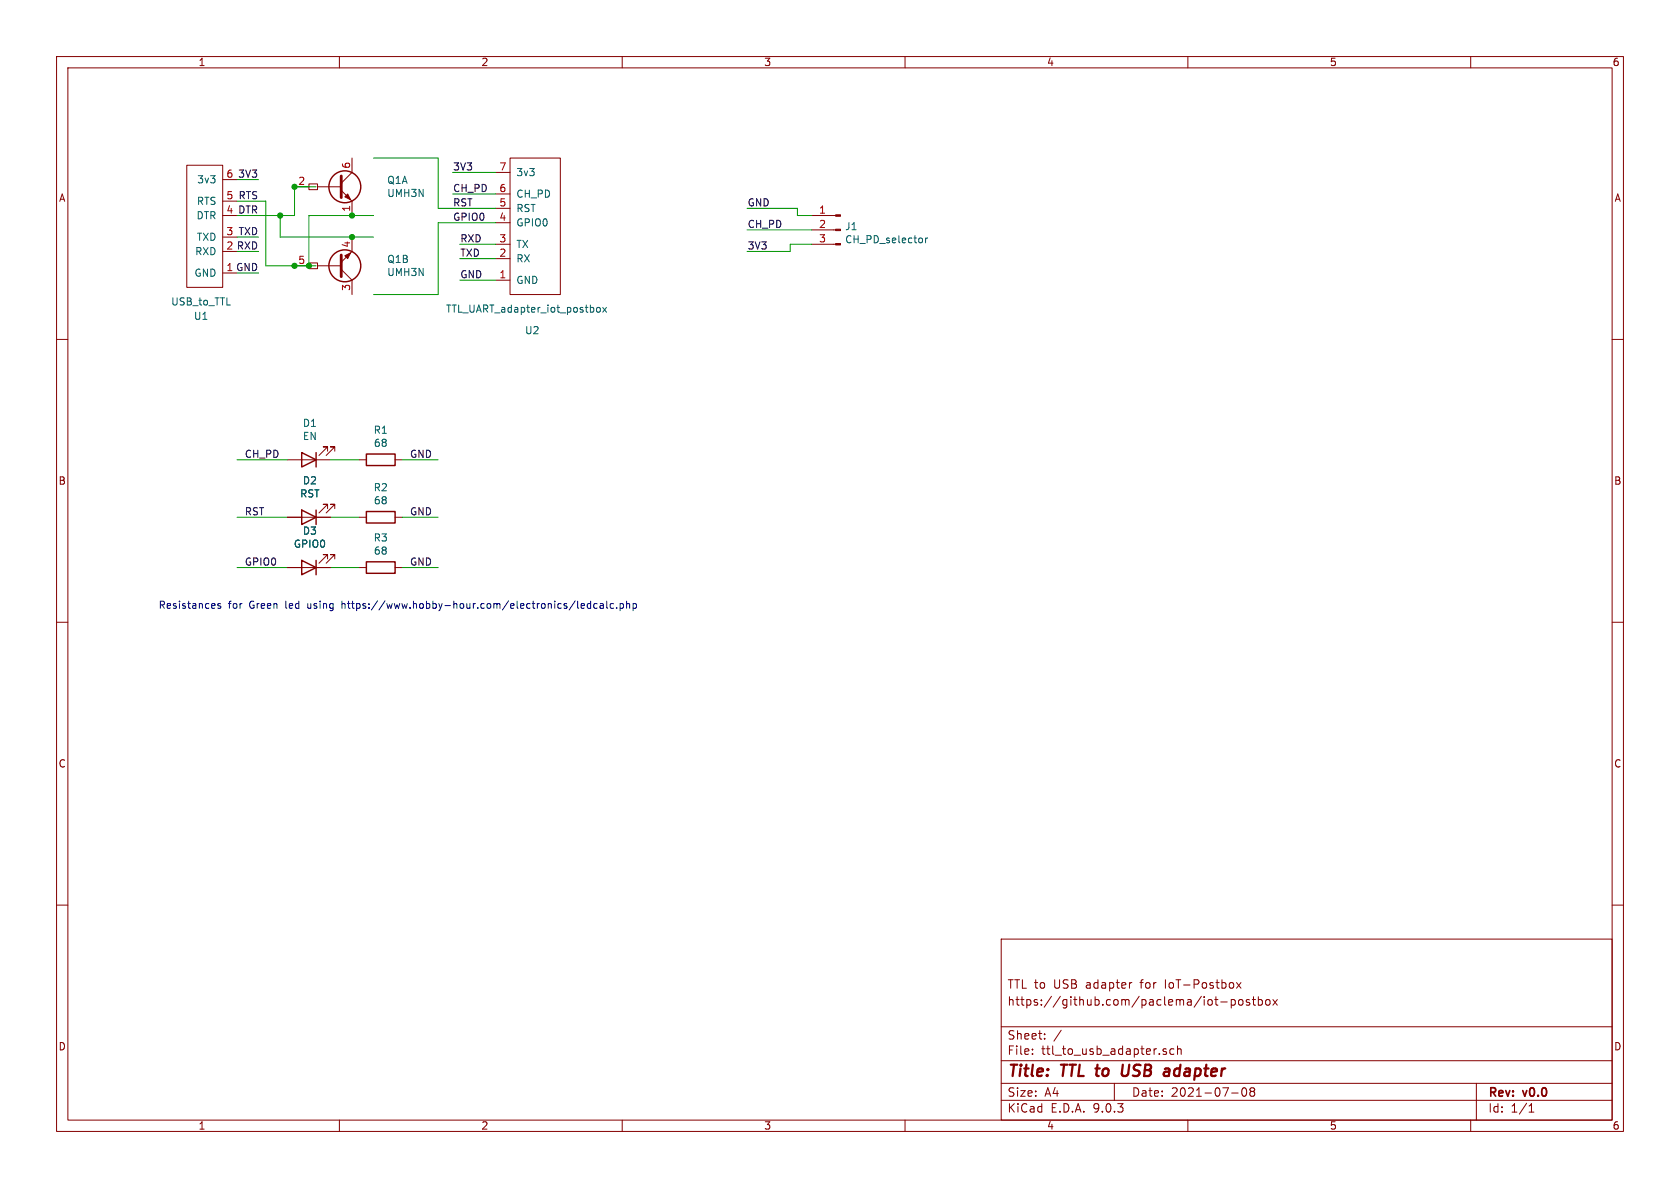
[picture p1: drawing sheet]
<svg xmlns="http://www.w3.org/2000/svg" width="297mm" height="210mm" viewBox="0 0 297 210" stroke-linecap="round" stroke-linejoin="round" font-family="sans-serif">
<g fill="none" stroke="#840000" stroke-width=".18">
<path d="M10 10h277v190h-277zM12 12h273v186h-273zM60 10v2M110 10v2M160 10v2M210 10v2M260 10v2M33 29.2h6.4v21.6h-6.4zM39.4 31.8h2.5M39.4 35.6h2.5M52.1 33h2.5M54.6 32.5h1.5v1h-1.5z"/>
<path d="M56.1 33h4.1M60.3 33.7l1.9 1.9v2.5M62.2 27.9v2.6l-1.9 1.9M87.6 30.5h2.6M87.6 34.3h2.6M87.6 36.8h2.6M87.6 39.4h2.6M90.2 27.9h8.9v24.2h-8.9zM143.5 38.1h4.2M39.4 41.9h2.5M39.4 48.3h2.5M52.1 47h2.5"/>
<path d="M54.6 46.5h1.5v1h-1.5zM56.1 47h4.1M60.3 47.6l1.9 1.9v2.6M62.2 41.9v2.6l-1.9 1.9M87.6 43.2h2.6M87.6 45.7h2.6M87.6 49.5h2.6M143.5 40.6h4.2M143.5 43.2h4.2M10 60h2M57.9 79.8v-.8h-.8h.8l-1.5 1.5M59.2 79.8v-.8h-.8h.8l-1.5 1.5"/>
<path d="M285 60h2M50.8 81.3h7.6M50.8 91.4h7.6M57.9 98.8v-.8h-.8h.8l-1.5 1.6M57.9 89.9v-.7h-.8h.8l-1.5 1.5M59.2 98.8v-.8h-.8h.8l-1.5 1.6M59.2 89.9v-.7h-.8h.8l-1.5 1.5M63.5 81.3h1.3M63.5 91.4h1.3M69.8 81.3h1.3M69.8 91.4h1.3M10 110h2"/>
<path d="M50.8 100.3h7.6M63.5 100.3h1.3M69.8 100.3h1.3M285 110h2M10 160h2M177 166h108v32h-108zM200.1 173.7l-.3 .1M214.7 176.7h.6M215 176.2v1.3l.3 .2M215.8 177.1h1.2M217.7 176.8l.4-.1 .3 .3v.4l-.2 .2h-.5M217.7 176.7v1.5"/>
<path d="M218.6 173.7l.8 1M219 176.8l.2-.1 .5 .1v.6l-.1 .2-.4 .1-.2-.1zM219.4 173.7l-.8 1M220.9 176.8l-.4-.1-.2 .2 .1 .2 .5 .2v.3h-.6M221.4 176.7h.6M221.6 176.2v1.3l.4 .2M222.5 176.8l.4-.1 .3 .3v.4l-.2 .2h-.5M222.5 176.2v1.5M223.8 176.8l.2-.1 .5 .1v.6l-.1 .2-.4 .1-.2-.1zM225 176.7l.8 1M225.8 176.7l-.8 1M285 160h2"/>
<path d="M60 198v2M110 198v2M160 198v2M177 194.5h108M177 191.5h108M177 187.5h108M177 181.5h108M182.5 186.3v.1M182.5 185.5v.1M184.7 183.6v.1M184.7 182.8v.1M187.6 182.1l-1.3 2"/>
<path d="M197 191.5v3M205.8 185.9l.4 .1v.2l-.2 .2h-.3M205.8 185.4l.4 .1M207.5 185.5l-.4-.1-.3 .3v.4l.2 .2h.5M208.2 185.5l.2-.1 .3 .1 .1 .9M208.2 184.9v1.5M210 198v2M217.7 193.2h1.2M219.7 192.4l.2-.1a.81 .81 0 0 1 .6 .6 .81 .81 0 0 1-.3 .8l-.2 .1a.81 .81 0 0 1-.3-1.4zM221.2 192.9l-.2-.2 .2-.4 .5 .1 .1 .2-.3 .3M221.2 192.9l-.2 .3v.5l.2 .1 .5-.1 .1-.2-.1-.4-.2-.2M221.2 192.9h.3"/>
<path d="M260 198v2M261 191.5v6.5M270.3 196.6h.9M270.3 195.5l.4-.4v1.5"/>
</g>
<path d="M198.5 188.2l-.2 1.6 .2 .3a.66 .66 0 0 0 .8-.1" fill="none" stroke="#840000" stroke-width=".4"/>
<g fill="#840000" stroke="#840000" stroke-width=".18">
<path d="M147.7 38h.9v.2h-.9z"/>
<path d="M147.7 40.5h.9v.3h-.9z"/>
<path d="M147.7 43.1h.9v.2h-.9z"/>
<path d="M61 45.2l1-.5-.5 1z"/>
<path d="M61 34.8l.5-.5 .5 1z"/>
</g>
<path d="M105.5 54.5l.2-.2 .4 .2v.4l-.1 .2-.3 .1-.2-.1zM106.5 54.3l.7 .9M107.2 54.3l-.7 .9M163.6 42.1v.8M164 42.1l-.4 .2" fill="none" stroke="#006464" stroke-width=".18"/>
<path d="M60.3 31.1v3.8M60.3 45.1v3.8" fill="none" stroke="#840000" stroke-width=".51"/>
<g fill="none" stroke="#840000" stroke-width=".25">
<path d="M53.3 80l2.6 1.3-2.6 1.3zM53.3 99.1l2.6 1.2-2.6 1.3zM53.3 90.2l2.6 1.2-2.6 1.3zM55.9 80v2.6M55.9 90.2v2.5M55.9 99.1v2.5M64.8 99.3h5v2h-5zM64.8 90.4h5v2.1h-5zM64.8 80.3h5v2h-5z"/>
<circle cx="61" cy="33" r="2.82"/>
<circle cx="61" cy="47" r="2.82"/>
</g>
<g fill="none" stroke="#009600" stroke-width=".18">
<path d="M41.9 35.6h5.1v11.4h8.9M41.9 31.8h3.8M49.5 38.1v3.8h16.5M55.9 33h-3.8v5.1h-10.2M66 27.9h11.5v8.9h10.1M66 38.1h-11.4v8.9M80 34.3h7.6M80 30.5h7.6M87.6 39.4h-10.1v12.7h-11.5M132.1 36.8h8.9v1.3h2.5M41.9 41.9h3.8M41.9 44.5h3.8"/>
<path d="M41.9 48.3h3.8M81.3 43.2h6.3M81.3 49.5h6.3M81.3 45.7h6.3M132.1 40.6h11.4M143.5 43.2h-3.8v1.3h-7.6M41.9 91.4h8.9M41.9 81.3h8.9M58.4 91.4h5.1M58.4 81.3h5.1M71.1 91.4h6.4M71.1 81.3h6.4"/>
<path d="M41.9 100.3h8.9M58.4 100.3h5.1M71.1 100.3h6.4"/>
</g>
<g fill="none" stroke="#0000c2" stroke-width=".18">
<path d="M39 106.8l-.3-.1-.2 .2 .1 .2 .4 .1v.3h-.5M60.5 106.3v1.2M60.6 106.7l-.1 .1M102.7 107.1l.6-.1v-.2l-.4-.1-.2 .2 .1 .6h.5M104.4 106.8l-.3-.1-.3 .2 .1 .6h.5M104.4 106.3v1.2M105.6 106.8l-.4-.1-.2 .2 .1 .6h.5M106.1 106.8h.5l.1 .7M106.7 107l-.5 .1-.1 .1 .1 .3h.5M107.3 106.3v1.1l.1 .1M108.5 106.8l-.4-.1-.2 .2 .1 .6h.5M109 107.4v.1"/>
<path d="M109.6 106.8l.4-.1 .2 .2-.1 .6h-.5M109.6 106.7v1.3M110.8 106.8l.2-.1 .3 .1v.7M110.8 106.3v1.2M111.9 106.8l.4-.1 .2 .2-.1 .6h-.5M111.9 106.7v1.3"/>
</g>
<g fill="#009600" stroke="#009600" stroke-width=".18">
<circle cx="62.2" cy="38.1" r=".46"/>
<circle cx="62.2" cy="41.9" r=".46"/>
<circle cx="49.5" cy="38.1" r=".46"/>
<circle cx="52.1" cy="33" r=".46"/>
<circle cx="54.6" cy="47" r=".46"/>
<circle cx="52.1" cy="47" r=".46"/>
</g>
<g font-size="2.8" fill="#840000">
<text x="178" y="190.9">Title:</text>
<text x="187.7" y="190.9">TTL to</text>
<text x="199.9" y="190.9">USB</text>
<text x="208.2" y="190.9">adapter</text>
</g>
<g font-size="2.1" fill="#840000">
<text x="178" y="178">https://github.com/paclema/iot-postbox</text>
<text x="178" y="175">TTL to</text>
<text x="186.3" y="175">USB</text>
<text x="192.1" y="175">adapter</text>
<text x="201.9" y="175">for</text>
<text x="206.4" y="175">IoT-Postbox</text>
<text x="178" y="184">Sheet:</text>
<text x="178" y="186.7">File:</text>
<text x="184.1" y="186.7">ttl_to_usb_adapter.sch</text>
<text x="178" y="196.9">KiCad</text>
<text x="178" y="194.1">Size:</text>
<text x="184.7" y="194.1">A4</text>
<text x="185.7" y="196.9">E.D.A.</text>
<text x="193.3" y="196.9">9.0.3</text>
<text x="200" y="194.1">Date:</text>
<text x="207" y="194.1">2021-07-08</text>
<text x="263" y="194.3">Rev:</text>
<text x="263" y="196.9">Id:</text>
<text x="267.1" y="196.9">1/1</text>
<text x="269.4" y="194.3">v0.0</text>
</g>
<g font-size="1.8" fill="#840000">
<text x="35" y="11.9">1</text>
<text x="85" y="11.9">2</text>
<text x="135" y="11.9">3</text>
<text x="185" y="11.9">4</text>
<text x="235" y="11.9">5</text>
<text x="285" y="11.9">6</text>
<text x="10.3" y="35.9">A</text>
<text x="285.3" y="35.9">A</text>
<text x="10.3" y="85.9">B</text>
<text x="285.3" y="85.9">B</text>
<text x="10.3" y="135.9">C</text>
<text x="285.3" y="135.9">C</text>
<text x="10.3" y="185.9">D</text>
<text x="285.3" y="185.9">D</text>
<text x="35" y="199.9">1</text>
<text x="85" y="199.9">2</text>
<text x="135" y="199.9">3</text>
<text x="185" y="199.9">4</text>
<text x="235" y="199.9">5</text>
<text x="285" y="199.9">6</text>
</g>
<g font-size="1.8" fill="#a90000">
<text x="62" y="29.9" transform="rotate(-90 62 29.9)">6</text>
<text x="39.9" y="31.5">6</text>
<text x="52.6" y="32.8">2</text>
<text x="88.2" y="30.2">7</text>
<text x="88.2" y="34">6</text>
<text x="62" y="37.5" transform="rotate(-90 62 37.5)">1</text>
<text x="88.2" y="36.6">5</text>
<text x="88.2" y="39.1">4</text>
<text x="144.7" y="37.8">1</text>
<text x="144.7" y="40.4">2</text>
<text x="52.6" y="46.7">5</text>
<text x="62" y="43.9" transform="rotate(-90 62 43.9)">4</text>
<text x="88.2" y="42.9">3</text>
<text x="88.2" y="45.5">2</text>
<text x="144.7" y="42.9">3</text>
<text x="62" y="51.5" transform="rotate(-90 62 51.5)">3</text>
<text x="88.2" y="49.3">1</text>
</g>
<g font-size="1.8" fill="#006464">
<text x="34.8" y="32.6">3v3</text>
<text x="68.4" y="32.7">Q1A</text>
<text x="68.4" y="35">UMH3N</text>
<text x="91.2" y="31.3">3v3</text>
<text x="91.2" y="35.2">CH_PD</text>
<text x="34.6" y="39">DTR</text>
<text x="34.7" y="36.4">RTS</text>
<text x="91.2" y="37.7">RST</text>
<text x="91.2" y="40.2">GPIO0</text>
<text x="149.3" y="40.9">J1</text>
<text x="34.4" y="45.3">RXD</text>
<text x="34.7" y="42.8">TXD</text>
<text x="68.4" y="46.7">Q1B</text>
<text x="91.2" y="44">TX</text>
<text x="91.2" y="46.6">RX</text>
<text x="149.3" y="43.2">CH_PD_selector</text>
<text x="34.3" y="49.1">GND</text>
<text x="68.4" y="49">UMH3N</text>
<text x="91.2" y="50.4">GND</text>
<text x="30.2" y="54.2">USB_to_TTL</text>
<text x="34.2" y="56.7">U1</text>
<text x="78.7" y="55.5">TTL_UART_adapter_iot_postbox</text>
<text x="92.7" y="59.3">U2</text>
<text x="53.4" y="75.7">D1</text>
<text x="53.4" y="78">EN</text>
<text x="66" y="76.9">R1</text>
<text x="66" y="79.2">68</text>
<text x="53" y="88.1">RST</text>
<text x="53.4" y="85.8">D2</text>
<text x="66" y="87">R2</text>
<text x="66" y="89.4">68</text>
<text x="53.4" y="94.7">D3</text>
<text x="66" y="95.9">R3</text>
<text x="51.8" y="97">GPIO0</text>
<text x="66" y="98.2">68</text>
</g>
<g font-size="1.8" fill="#0f0f0f">
<text x="39.9" y="35.3">5 RTS</text>
<text x="42" y="31.5">3V3</text>
<text x="80" y="34">CH_PD</text>
<text x="80" y="30.2">3V3</text>
<text x="39.9" y="37.8">4 DTR</text>
<text x="39.9" y="41.7">3 TXD</text>
<text x="80" y="36.6">RST</text>
<text x="80" y="39.1">GPIO0</text>
<text x="132.1" y="36.6">GND</text>
<text x="132.1" y="40.4">CH_PD</text>
<text x="39.9" y="44.2">2 RXD</text>
<text x="81.3" y="45.5">TXD</text>
<text x="81.3" y="42.9">RXD</text>
<text x="132.1" y="44.2">3V3</text>
<text x="39.9" y="48">1 GND</text>
<text x="81.3" y="49.3">GND</text>
<text x="43.2" y="81">CH_PD</text>
<text x="72.4" y="81">GND</text>
<text x="43.2" y="91.2">RST</text>
<text x="72.4" y="91.2">GND</text>
<text x="43.2" y="100.1">GPIO0</text>
<text x="72.4" y="100.1">GND</text>
</g>
<g font-size="1.8" fill="#0000c2">
<text x="27.9" y="107.7">Resistances</text>
<text x="40.4" y="107.7">for</text>
<text x="44.2" y="107.7">Green</text>
<text x="50.7" y="107.7">led</text>
<text x="54.8" y="107.7">using</text>
<text x="61.1" y="107.7">https://www.hobby-hour.com/electronics/ledcalc.php</text>
</g>
</svg>
